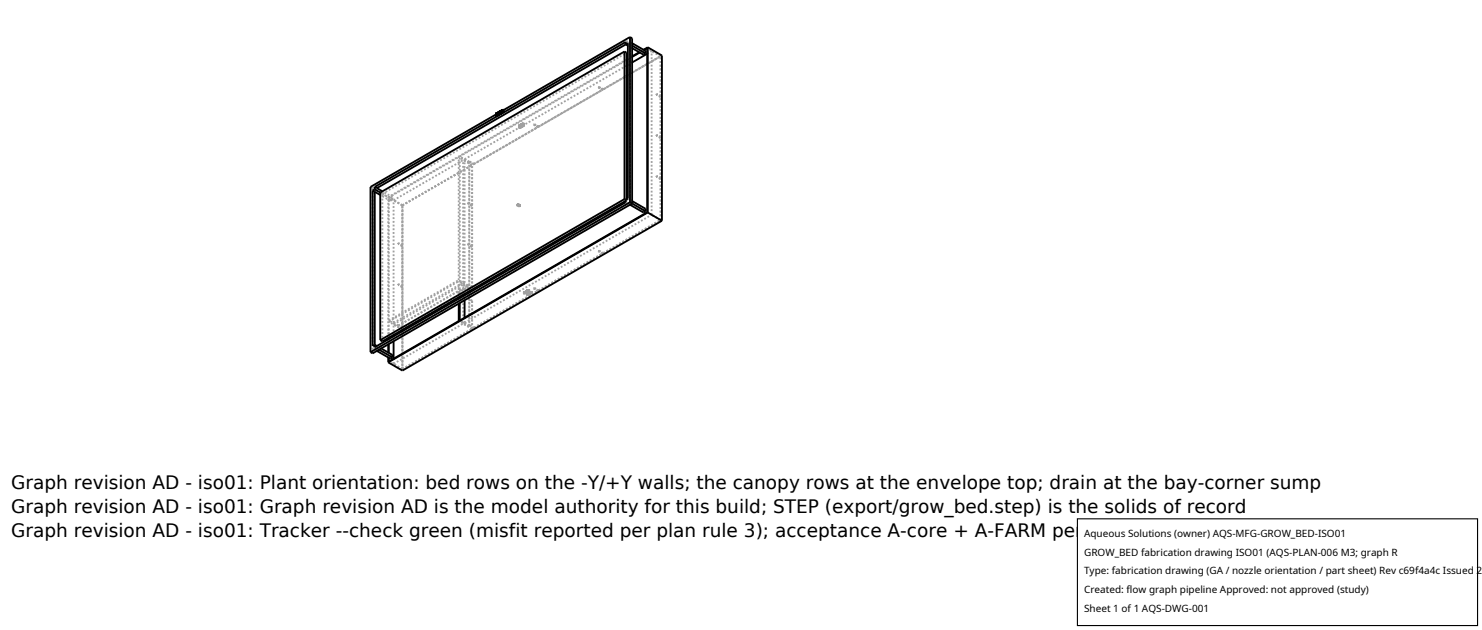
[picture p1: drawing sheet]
<svg xmlns="http://www.w3.org/2000/svg" width="212mm" height="90mm" viewBox="0 0 212 90" stroke-linecap="round" stroke-linejoin="round" font-family="sans-serif">
<g fill="none" stroke="#a0a0a0" stroke-width=".26" stroke-dasharray=".3 .3" stroke-linecap="butt">
<path d="M70.9 16.2h.1M70.9 16.2v.3M70.9 16.3v.3M71 16.3v.2M71 16.3l-.1-.1M71 16.2v.1M71 16.5v-.3M71.1 16.2l.1-.1M71.1 16.2v.3M71.1 16.2v.2M71.2 16.1l-.1 .1M71.2 16.4v-.3"/>
<path d="M71.2 16.1h.1M71.2 16.1v.3M71.3 16.1v.2M71.3 16.1h-.1M71.3 16.3v-.2M71.4 16h.1M71.4 16v.3M71.5 16h-.1M71.5 16.3v-.3M71.5 15.9h.1M71.5 15.9v.3M71.6 15.9v.3"/>
<path d="M71.6 15.9h-.1M71.6 16.2v-.3M71.7 15.8h.1M71.7 15.8v.3M71.7 15.9v.2M71.7 15.9v-.1M71.8 15.8h-.1M71.8 16.1v-.3M71.8 15.7h.1M71.8 15.7v.3M71.8 15.8v.3M71.9 15.8v.2"/>
<path d="M71.9 15.8l-.1-.1M71.9 15.7v.1M71.9 16v-.3M74.2 18h.1M74.2 18.2l.1-.1M74.2 18v.2M74.3 18.1v.1M74.3 17.9l-.1 .1M74.3 18.2h-.1M74.3 18v-.1M74.3 18v.2M74.3 17.9h.2"/>
<path d="M74.3 18.1h.2M74.3 17.9v.2M74.4 18.1h.1M74.4 17.9h.1M74.4 17.9v.2M74.5 17.9h-.1M74.5 17.8l-.2 .1M74.5 18.1h-.1M74.5 17.9v.2M74.5 17.8h.1M74.5 18h.1M74.5 17.8v.2"/>
<path d="M74.5 17.9v-.1M74.5 18.1h-.2M74.6 17.8h-.1M74.6 18h-.1M74.6 17.8v.2M74.6 17.7h.2M74.6 17.9h.2M74.6 17.7v.2M74.7 17.9h.1M74.7 17.7h.1M74.7 17.7v.2M74.8 17.7h-.1"/>
<path d="M74.8 17.7h-.2M74.8 17.9h-.1M74.8 17.7v.2M74.8 17.9h-.2M76.2 17.8l.1-.1M76.2 17.8l.6 .4M76.2 17.8h.1M76.3 17.8v-.1M76.3 17.8l.6 .3M76.8 18.1l-.6-.3M76.8 18.2v-.1M76.9 18.1l-.6-.4"/>
<path d="M76.9 18.1l9.1-5.3M85.5 12.5l.1-.1M85.5 12.5l.5 .3M85.6 12.4l.6 .4M86 12.8l-.5-.3M86.2 12.7l8.2-4.7M86.2 12.7l-.6-.3M86.2 12.8v-.1M86.2 12.8l8.1-4.8M89.4 6.3l.3-.1M89.5 8.5l-34 19.7M89.7 8.5l.6-.4"/>
<path d="M89.7 9.3l.6-.4M89.7 6.2l.3-.2M89.7 6.2l-.3-.2M90 6.3v-.3M90 6.3l-.3-.1M90.3 8l-.6 .4M90.3 6.2l-.3-.2M90.3 6.5l-.3-.2M90.3 6.9l-.6-.4M91.4 7.5l.6-.3M91.9 7.1l-.6 .4M91.9 7.5l-2.2-1.3"/>
<path d="M91.9 7.5l.3-.2M91.9 7.8v-.3M92.4 7.7l.7-.4M93.8 13.4v.1M93.8 19.3v.1M93.8 13.5v-.1M93.8 19.4v-.1M94.3 13.8v-5.8M94.3 13.8l-.5-.4M94.3 13.9l-.5-.4M94.3 19.6v-5.7M94.3 19.6l-.5-.3"/>
<path d="M94.3 19.7l-.5-.3M94.3 8l-1.2-.7M94.4 8l-2-1.1M94.4 13.7v-5.7M94.4 13.7l-.6-.3M94.4 13.9l-.6-.4M94.4 19.6v-5.7M94.4 19.6l-.6-.3M94.4 19.7l-.6-.3M94.4 13.7l-.1 .1M94.4 13.9h-.1M94.4 19.6h-.1"/>
<path d="M94.4 19.7h-.1M53.2 26.9l37.1-21.4M53.2 26.9l-.3-.2M53.5 27.4v-.4M53.5 27l.3-.1M54.6 27.7l-.3-.2M54.6 27.7l34.9-20.2M55.5 28.2l10-5.8M55.8 28.7l-1.5-.9M55.8 28.3l-2.3-1.3M55.8 28.7v-.4M55.8 28.7l.3-.2"/>
<path d="M55.8 28.3l.3-.1M56.1 28.5l-1.8-1M56.1 28.2l-1.5-.9M56.1 28.5v-.3M56.2 28.6l10-5.7M56.9 34.8v-.1M56.9 34.7v.1M57.5 29.3l-2-1.1M57.5 35v-5.7M57.5 35l-.6-.3M57.5 35.2l-.6-.4M57.5 29.3l9.9-5.8"/>
<path d="M57.5 29.3v23.6M57.5 29.3l37-21.4M57.5 29.3l9.9-5.7M57.5 35.1v.1M57.5 35.1l-.6-.3M57.5 29.3l-1.3-.7M65.5 40v-17.6M65.7 22.3l23.8-13.7M66.4 22.7l23.1-13.3M66.8 29l.1-.1M66.8 29.1h.1M66.8 29v.1"/>
<path d="M66.8 34.8h.1M66.8 34.9h.1M66.8 34.8v.1M66.9 28.9v.2M66.9 34.8v.1M67 23.1l-1.3-.8M67 23.1h.1M67 23.1v23.4M67 23.1l-.6-.4M67.1 23.1l.6 .3M67.4 29.3v-5.7M67.4 29.3l-.6-.3"/>
<path d="M67.4 29.4l-.6-.3M67.4 35.1v-5.7M67.4 35.1l-.6-.3M67.4 35.3l-.6-.4M67.4 23.6l-1.2-.7M67.4 23.5l-1.9-1.1M67.4 29.3v-5.8M67.4 29.3l-.5-.4M67.4 29.4l-.5-.3M67.4 35.1l-.5-.3M67.4 35.3l-.5-.4M67.7 23.4l9.1-5.3"/>
<path d="M67.7 23.4l-.6-.3M67.7 23.4l9.1-5.2M73.9 29.3l.1-.1M73.9 29.3l.2 .1M74 29.3v-.1M74 29.3l.2 .1M74 29.2v.1M74 29.2l.2 .1M74 29.2l-.1 .1M74.1 29.4l.1-.1M74.2 29.4v-.1M74.2 29.3v.1"/>
<path d="M74.2 29.3l-.1 .1M85.5 35.9l.1-.1M85.5 35.9l.5 .3M85.6 35.8l.6 .3M86 36.2l-.5-.3M86.2 36.2l8.2-4.8M86.2 36.2l-.6-.4M86.2 36.2v-.1M86.2 36.1l8.1-4.7M89.4 28.7l.1-.1M89.5 28.6l-.1-.1M89.5 28.6v-.1"/>
<path d="M89.7 29.1l.3-.2M89.7 29.1l-.3-.2M90 28.5v-22.2M90 28.9v-.4M90 28.5l-.3-.1M90 29.2l-.3-.1M90.3 29.1l-.3-.2M90.3 28.7l-.3-.2M91.9 30l.3-.2M91.9 30l-2.5-1.5M91.9 30.3v-.3M93.1 30.7v-23.4"/>
<path d="M93.8 25.1v.1M93.8 25.2v-.1M94.3 25.5v-5.8M94.3 25.5l-.5-.4M94.3 25.6l-.5-.4M94.3 31.4v-5.8M94.3 31.4l-1.2-.7M94.4 31.4l-2-1.1M94.4 25.4v-5.7M94.4 25.4l-.6-.3M94.4 25.6l-.6-.4M94.4 31.4v-5.8"/>
<path d="M94.4 25.4l-.1 .1M94.4 25.6h-.1M53.2 50.5v-23.6M53.5 49.9l.3-.1M53.5 49.9v-.3M53.5 49.6v-.4M53.5 49.6l-.3-.2M53.8 49.8l35.9-20.7M53.8 49.8l-.3-.2M53.8 50.1l-.3-.2M54.1 49.9l-.3-.1M54.4 49.8l-.6-.4"/>
<path d="M54.6 48.7v-21M55.5 51v-.7M55.5 49.2v-.7M55.5 48.3v-20.1M55.5 51.1v-.7M55.5 49.1v-.7M55.5 48.2v-2.3M55.5 45.9l10-5.7M55.5 45.8l10-5.8M55.5 45.8v-17.6M55.8 50.9l-2.3-1.3M55.8 51.2v-.3"/>
<path d="M55.8 50.9l.3-.2M56.2 46.3l10-5.7M56.2 52v-.8M56.2 48.7v-.7M56.2 47.8v-1.5M56.2 52l10-5.8M56.2 46.1v-17.5M56.2 46.1l10-5.7M56.9 46.5l-1.4-.7M56.9 46.5l10-5.7M56.9 40.7v-.1M56.9 46.5v-.1"/>
<path d="M56.9 40.6v-.1M56.9 46.4v.1M56.9 46.5l9.9-5.7M56.9 40.5v.2M56.9 46.5l-.7-.4M57.5 52.7l-2-1.1M57.5 47l-2-1.1M57.5 52.7v-5.7M57.5 47l8.5-4.9M57.5 52.7l9.9-5.7M57.5 40.9v-5.7M57.5 40.9l-.6-.3"/>
<path d="M57.5 41l-.6-.3M57.5 46.8v-5.8M57.5 46.8l-.6-.4M57.5 47.1l8.5-5M57.5 52.7v-5.6M57.5 52.7l9.9-5.8M57.5 40.9v-5.8M57.5 40.9l-.6-.4M57.5 46.7v-5.7M57.5 46.7v.1M57.5 46.7l-.6-.3M57.5 47.1l-1.3-.8"/>
<path d="M57.5 52.7l-1.3-.7M65.4 41.8l.6 .3M65.4 41.8l1.5-.9M65.4 41.8l1.4-.8M65.5 43.4v-.7M65.5 42.5v-2.3M65.7 43.3v-.7M65.7 42.4v-20.1M66.2 46.2v-5.6M66.2 40.4v-17.5M66.4 46.1l26.7-15.4M66.4 46.1v-.7"/>
<path d="M66.4 42.9v-.7M66.4 42v-19.3M66.8 41v1.6M66.8 42.6h.1M66.8 40.7v.1M66.8 40.7h.1M66.8 41l-.6-.4M66.8 40.8l-.6-.4M66.9 40.9l-1.4-.7M66.9 40.9v1.7M66.9 40.8l-1.4-.8M66.9 40.7v.1"/>
<path d="M67 46.5l-1.3-.7M67 46.5v-23.4M67 46.5h.1M67 46.5l.1-.1M67 46.5l-.6-.4M67.1 46.5v-.1M67.1 46.4l.6 .4M67.4 46.9v-3.9M67.4 43l-.6-.4M67.4 41v-5.7M67.4 41l-.6-.3M67.4 46.9l-1.2-.7"/>
<path d="M67.4 47l-1.9-1.2M67.4 42.9l-.5-.3M67.4 47v-4.1M67.4 41l-.5-.3M67.4 42.9v.1M67.7 46.8l9.1-5.3M67.7 46.8l-.6-.3M74.8 41.8h.2M74.8 41.8h.1M74.9 41.8h.1M75 41.8h-.2M75 41.7h.1"/>
<path d="M75.1 41.7h-.1M75.1 41.7l.2-.1M75.1 41.6h.2M75.1 41.7v-.1M75.1 41.6h.1M75.1 41.7l.1-.1M75.2 41.6h.1M75.2 41.6l.1 .1M75.3 41.6v.1M75.3 41.6h-.2M75.3 41.7h-.2M75.3 41.7v-.1"/>
<path d="M75.3 41.6l.1-.1M75.3 41.5h.1M75.3 41.6v-.1M75.3 41.6h.1M75.3 42h.1M75.4 41.5v.1M75.4 41.5h-.1M75.4 41.6h-.1M75.4 41.6v-.1M75.4 41.5h.2M75.4 41.5l.2-.1M75.4 42h.1"/>
<path d="M75.4 42h-.1M75.4 41.5l.1-.1M75.4 41.5h.1M75.5 41.9h.1M75.5 42h-.2M75.5 41.4l.1 .1M75.5 41.5h.1M75.6 41.4v.1M75.6 41.5h-.2M75.6 41.9h-.1M75.6 41.9l.1-.1M75.6 41.8h.1"/>
<path d="M75.6 41.9v-.1M75.7 41.8v.1M75.7 41.8l.1 .1M75.7 41.8h.1M75.7 41.8h-.1M75.7 41.9h-.1M75.7 41.9v-.1M75.8 41.8l.1-.1M75.8 41.7h.1M75.8 41.8v-.1M75.8 41.9h-.2M75.8 41.8h-.2"/>
<path d="M75.8 41.9v-.1M75.9 41.7v.1M75.9 41.7h-.1M75.9 41.8h-.1M75.9 41.8v-.1M76.2 41.2l.1-.1M76.2 41.2l.6 .3M76.3 41.1l.6 .4M76.8 41.5l-.6-.3M76.9 41.5l-.6-.4M76.9 41.5l9.1-5.3"/>
</g>
<g fill="none" stroke="#000" stroke-width=".26">
<path d="M70.9 16.2v.1M70.9 16.5v.1M70.9 16.3l-18 10.4v23.6M70.9 16.2v.3M70.9 16.5l.1 .1M71 16.6h-.1M71 16.5v.1M71.1 16.2h-.2M71.1 16.5h-.2M71.1 16.2v.3M71.1 16.2h.1M71.1 16.5h.1"/>
<path d="M71.1 16.4v.1M71.2 16.4l-.1 .1M71.2 16.1l-.1 .1M71.2 16.4h.1M71.2 16.1v.3M71.2 16.1h.1M71.3 16.3v.1M71.3 16.3l-.1 .1M71.4 16l-.2 .1M71.4 16.3l-.2 .1M71.4 16.3h-.1M71.4 16v.3"/>
<path d="M71.4 16h.1M71.4 16.3h.1M71.5 16.3h-.1M71.5 16h-.1M71.5 16.3h.1M71.5 16v.3M71.5 15.9h.1M71.5 16.2h.1M71.5 15.9v.1M71.5 15.9v.3M71.6 16.2h.1M71.6 16.2h-.1"/>
<path d="M71.7 15.9h-.2M71.7 15.8h.1M71.7 15.8l-.1 .4M71.7 16.1h.1M71.8 15.8h-.1M71.8 16.1h-.1M71.8 15.7v.1M71.8 15.8h.1M71.8 15.7v.4M71.9 16h.1M71.9 16h-.1M71.9 15.7h-.1"/>
<path d="M71.9 15.7v.3M89.2 7.4v21M89.2 7.4l.3 .1v21M89.2 7.4l-34.9 20.1M89.4 6.3l-35.6 20.6M89.4 6.3l.3-.1v22.2l-.3 .1M89.4 6.3v-.3l-35.9 20.7M89.4 6.3l.3 .2M89.7 8.4l-.2 .1M89.7 8.5l-.2 .1M89.7 9.3l-.2 .1M90 5.3l.3 .2v23.6l-37.1 21.4-.3-.2"/>
<path d="M90 5.3l-18.1 10.4M90 5.3v23.6M90.3 6.2l1.9 1.1v.3M90.3 6.5l1.9 1.1M90.3 6.9l1.6 .9 .3-.2M91.3 7.5l-1 .5M91.4 7.5l-1.1 .6M92 7.2l.4-.3v23.4l-26.7 15.5v-2.5M92.4 7.7l-2.1 1.2M92.5 6.8l2 1.1v23.6M92.5 6.8l-.6 .3M92.5 6.8v23.5"/>
<path d="M53.2 27.2l1.1 .6M53.2 27.2v22.2l.3-.2 .3 .2M53.5 27l.8 .5M53.5 27l-.3 .2M53.5 26.7v.3M53.5 27.4v22.2l35.9-20.7v-.4M53.5 26.7l.3 .2M53.8 26.9l.8 .4M54.3 27.5v21.1M89.2 28.4l.2 .1M89.2 28.4l-34.9 20.2M89.4 28.7l-34.8 20-.3-.1"/>
<path d="M90 28.9l2.2 1.3M90 28.9l-37.1 21.4M90 29.2l1.9 1.1 .3-.1M90.3 28.7l1.9 1.1v.4M92.5 30.3l-37 21.4M92.5 30.3l2 1.2M94.5 31.5l-37 21.4-2-1.2M53.8 50.1l2 1.1 .3-.2M54.1 49.9l2 1.1M54.4 49.8l1.7 .9v.3M55.5 48.3v.2M55.5 49.2v1.1"/>
<path d="M55.5 51v.7M55.5 48.2v.2M55.5 49.1v1.3M56.2 47.8v.2M56.2 48.7v2.5M65.5 43.4v2.4l-10 5.8v-.5M65.5 42.5v.2M65.7 42.4v.2M66.4 42v.2M66.4 42.9v2.5"/>
</g>
<path d="M153.9 74.1h57.1v15.2h-57.1z" fill="#fff" stroke="#000" stroke-width=".16"/>
<g font-size="2.6">
<text x="1.6" y="69.8">Graph revision AD - iso01: Plant orientation: bed rows on the -Y/+Y walls; the canopy rows at the envelope top; drain at the bay-corner sump</text>
<text x="1.6" y="73.3">Graph revision AD - iso01: Graph revision AD is the model authority for this build; STEP (export/grow_bed.step) is the solids of record</text>
<text x="1.6" y="76.7">Graph revision AD - iso01: Tracker --check green (misfit reported per plan rule 3); acceptance A-core + A-FARM per AQS-PLAN-006 section 5 (route F-FARM)</text>
</g>
<g font-size="1.4">
<text x="154.8" y="76.6">Aqueous Solutions (owner) AQS-MFG-GROW_BED-ISO01</text>
<text x="154.8" y="79.3">GROW_BED fabrication drawing ISO01 (AQS-PLAN-006 M3; graph R</text>
<text x="154.8" y="82">Type: fabrication drawing (GA / nozzle orientation / part sheet) Rev c69f4a4c Issued 2</text>
<text x="154.8" y="84.7">Created: flow graph pipeline Approved: not approved (study)</text>
<text x="154.8" y="87.4">Sheet 1 of 1 AQS-DWG-001</text>
</g>
</svg>
